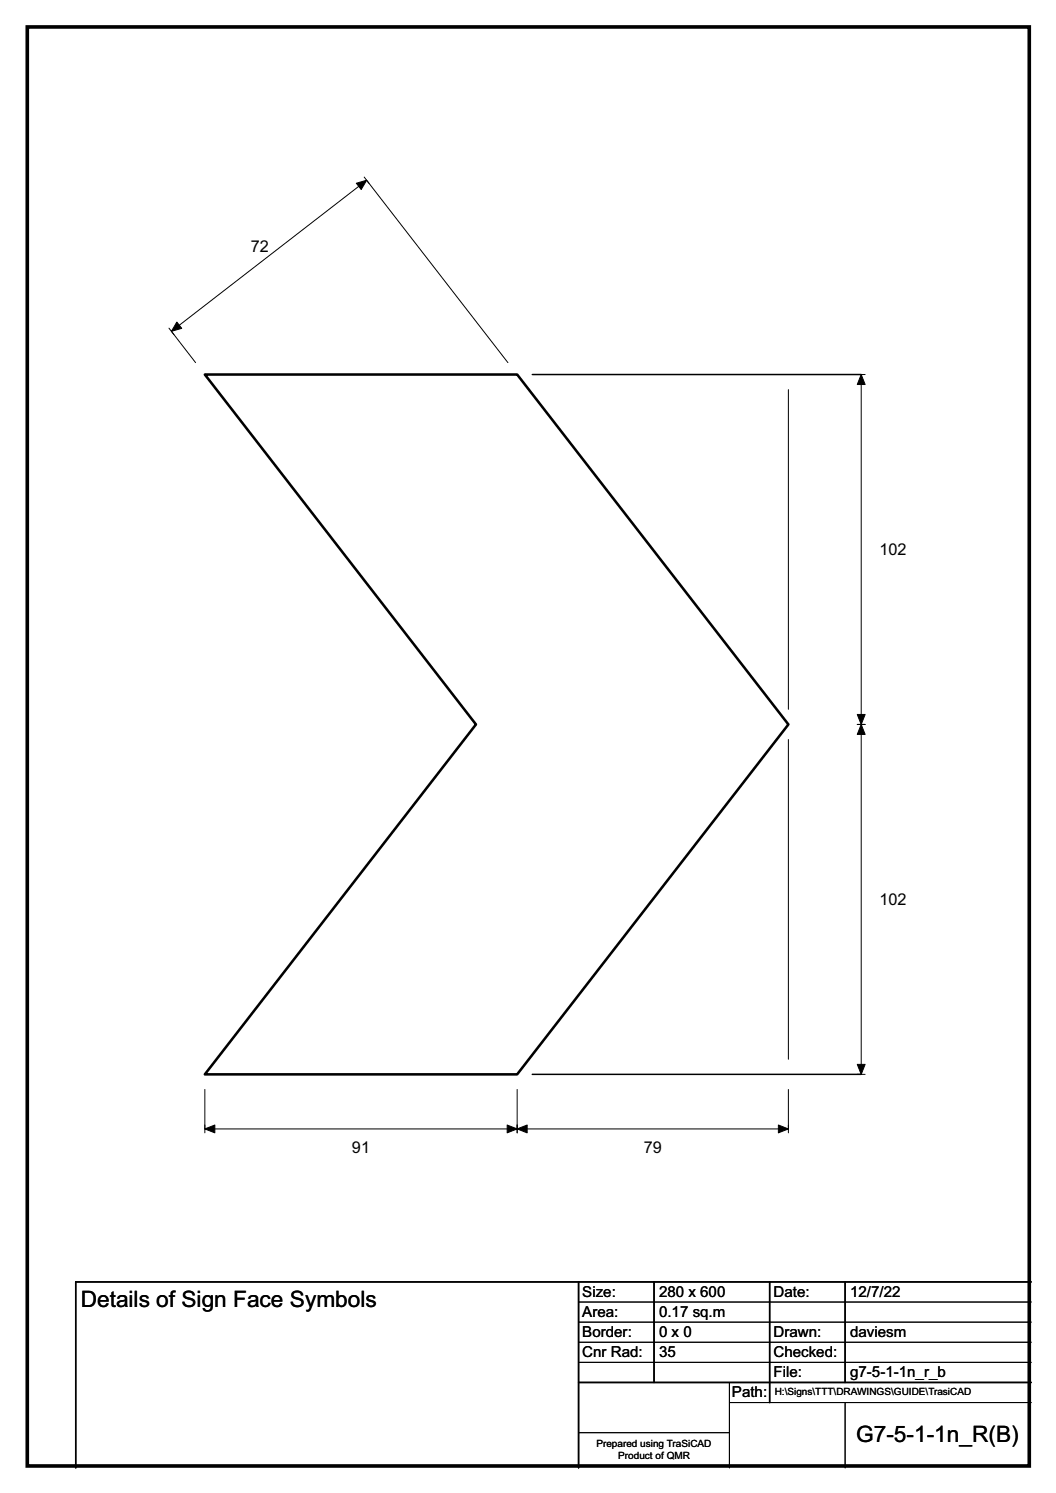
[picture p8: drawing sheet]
<svg xmlns="http://www.w3.org/2000/svg" width="210mm" height="297mm" viewBox="0 0 210 297" stroke-linecap="round" stroke-linejoin="round" font-family="sans-serif">
<path d="M105.8 74.5h65.4M105.8 213.7h65.4M115 255v37M130.1 255v20M153 255v24M168 255v20M205 255h-189.9v37M115 275h90" fill="none" stroke="#000" stroke-width=".3"/>
<g fill="none" stroke="#000" stroke-width=".2">
<path d="M72.4 35.2l1 1.3M33.6 65.3l1 1.3M38.9 72.1l-4.8-6.2 38.8-30 28.1 36.2M156.8 77.5v63.6M170.5 74.5h1.5M171.2 74.5v139.2M156.8 147.1v63.6M170.5 144.1h1.5M40.7 216.8v8.6M102.8 216.8v8.6M156.8 216.8v8.6M170.5 213.7h1.5"/>
<path d="M156.8 224.6h-116.1M115 259h90M115 263h90M115 267h90M115 271h90M145 279h60M145 275v17M168 279v13M115 285h30"/>
</g>
<g fill="#000" stroke="#000" stroke-width=".2">
<path d="M70.9 36.5l2-.6-1.1 1.8z" fill-rule="evenodd"/>
<path d="M35.2 64.1l.9 1.2-2 .6z" fill-rule="evenodd"/>
<path d="M171.2 74.5l.8 2h-1.5z" fill-rule="evenodd"/>
<path d="M170.5 142.1h1.5l-.8 2z" fill-rule="evenodd"/>
<path d="M171.2 144.1l.8 2h-1.5z" fill-rule="evenodd"/>
<path d="M170.5 211.8h1.5l-.8 1.9z" fill-rule="evenodd"/>
<path d="M40.7 224.6l2-.8v1.6z" fill-rule="evenodd"/>
<path d="M100.8 223.8l2 .8-2 .8z" fill-rule="evenodd"/>
<path d="M102.8 224.6l2-.8v1.6z" fill-rule="evenodd"/>
<path d="M154.8 223.8l2 .8-2 .8z" fill-rule="evenodd"/>
</g>
<path d="M40.7 74.5h62.1l54 69.6-54 69.6h-62.1l53.9-69.6z" fill="none" stroke="#000" stroke-width=".51"/>
<path d="M5.4 5.4h199.3v286.3h-199.3z" fill="none" stroke="#000" stroke-width=".72"/>
<g font-size="4.5">
<text x="16.1" y="260.1">Details of Sign Face Symbols</text>
<text x="170.2" y="286.9">G7-5-1-1n_R(B)</text>
</g>
<g font-size="3.2">
<text x="49.9" y="50.2">72</text>
<text x="174.9" y="110.4">102</text>
<text x="174.9" y="180">102</text>
<text x="70" y="229.3">91</text>
<text x="128" y="229.3">79</text>
</g>
<g font-size="3">
<text x="115.8" y="258">Size:</text>
<text x="131" y="258">280 x 600</text>
<text x="153.8" y="258">Date:</text>
<text x="169" y="258">12/7/22</text>
<text x="115.8" y="262">Area:</text>
<text x="131" y="262">0.17 sq.m</text>
<text x="115.8" y="266">Border:</text>
<text x="115.8" y="270">Cnr Rad:</text>
<text x="131" y="266">0 x 0</text>
<text x="131" y="270">35</text>
<text x="153.8" y="266">Drawn:</text>
<text x="153.8" y="270">Checked:</text>
<text x="169" y="266">daviesm</text>
<text x="153.8" y="274">File:</text>
<text x="169" y="274">g7-5-1-1n_r_b</text>
<text x="145.5" y="278">Path:</text>
</g>
<g font-size="2">
<text x="154" y="277.6">H:\Signs\TTT\DRAWINGS\GUIDE\TrasiCAD</text>
<text x="118.6" y="287.8">Prepared using TraSiCAD</text>
<text x="122.9" y="290.2">Product of QMR</text>
</g>
</svg>
